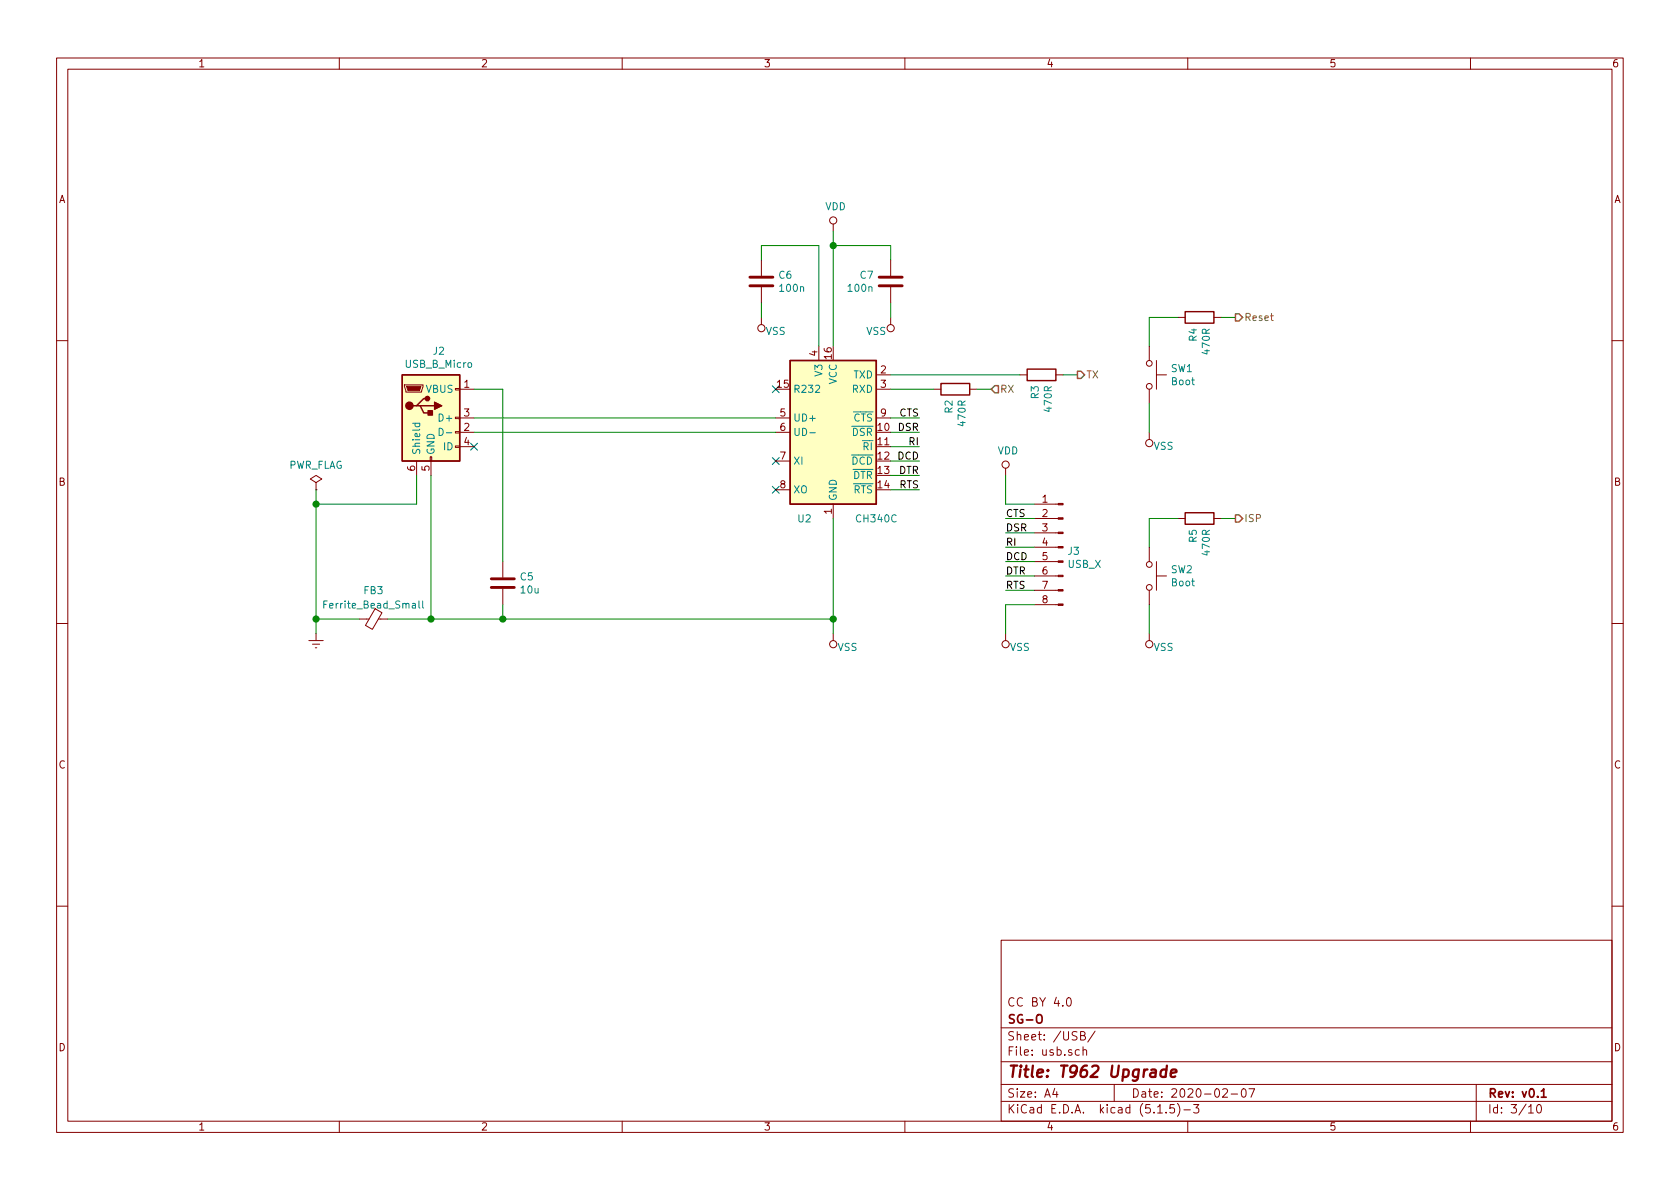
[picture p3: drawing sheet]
EESchema Schematic File Version 4
EELAYER 30 0
EELAYER END
$Descr A4 11693 8268
encoding utf-8
Sheet 3 10
Title "T962 Upgrade"
Date "2020-02-07"
Rev "v0.1"
Comp "SG-O"
Comment1 "CC BY 4.0"
Comment2 ""
Comment3 ""
Comment4 ""
$EndDescr
Text HLabel 8600 2200 2    50   Output ~ 0
Reset
Text HLabel 8600 3600 2    50   Output ~ 0
ISP
Wire Wire Line
	8500 3600 8600 3600
Wire Wire Line
	8500 2200 8600 2200
$Comp
L Device:R R?
U 1 1
P 6650 2700
AR Path="/5DD6D4DA/5DD6D50E/5E1EDAED" Ref="R?"  Part="1" 
AR Path="/5DD6D4DA/5DDED058/5E1EDAED" Ref="R?"  Part="1" 
AR Path="/5DD6D4DA/5DDED066/5E1EDAED" Ref="R?"  Part="1" 
AR Path="/5DD6D4DA/5DDED074/5E1EDAED" Ref="R?"  Part="1" 
AR Path="/5DD6D4DA/5DD6D549/5E1EDAED" Ref="R?"  Part="1" 
AR Path="/5DD6D4DA/5DDFF593/5E1EDAED" Ref="R?"  Part="1" 
AR Path="/5DD6D4DA/5DE2F431/5E1EDAED" Ref="R?"  Part="1" 
AR Path="/5DD6D4DA/5DEBB035/5E1EDAED" Ref="R?"  Part="1" 
AR Path="/5E1BB661/5E1EDAED" Ref="R?"  Part="1" 
AR Path="/5E1EC3C1/5E1EDAED" Ref="R23"  Part="1" 
AR Path="/5E3BDE20/5E1EDAED" Ref="R2"  Part="1" 
F 0 "R2" H 6580 2746 50  0000 R CNN
F 1 "470R" H 6580 2655 50  0000 R CNN
F 2 "Resistor_SMD:R_0603_1608Metric" V 6580 2700 50  0001 C CNN
F 3 "~" H 6650 2700 50  0001 C CNN
F 4 "C23179" H 0   0   50  0001 C CNN "lcsc#"
F 5 "0603WAF4700T5E" H 0   0   50  0001 C CNN "manf#"
	1    6650 2700
	0    -1   -1   0   
$EndComp
Text HLabel 6900 2700 2    50   Input ~ 0
RX
$Comp
L Device:R R?
U 1 1
P 7250 2600
AR Path="/5DD6D4DA/5DD6D50E/5E1EDD07" Ref="R?"  Part="1" 
AR Path="/5DD6D4DA/5DDED058/5E1EDD07" Ref="R?"  Part="1" 
AR Path="/5DD6D4DA/5DDED066/5E1EDD07" Ref="R?"  Part="1" 
AR Path="/5DD6D4DA/5DDED074/5E1EDD07" Ref="R?"  Part="1" 
AR Path="/5DD6D4DA/5DD6D549/5E1EDD07" Ref="R?"  Part="1" 
AR Path="/5DD6D4DA/5DDFF593/5E1EDD07" Ref="R?"  Part="1" 
AR Path="/5DD6D4DA/5DE2F431/5E1EDD07" Ref="R?"  Part="1" 
AR Path="/5DD6D4DA/5DEBB035/5E1EDD07" Ref="R?"  Part="1" 
AR Path="/5E1BB661/5E1EDD07" Ref="R?"  Part="1" 
AR Path="/5E1EC3C1/5E1EDD07" Ref="R24"  Part="1" 
AR Path="/5E3BDE20/5E1EDD07" Ref="R3"  Part="1" 
F 0 "R3" H 7180 2646 50  0000 R CNN
F 1 "470R" H 7180 2555 50  0000 R CNN
F 2 "Resistor_SMD:R_0603_1608Metric" V 7180 2600 50  0001 C CNN
F 3 "~" H 7250 2600 50  0001 C CNN
F 4 "C23179" H 0   0   50  0001 C CNN "lcsc#"
F 5 "0603WAF4700T5E" H 0   0   50  0001 C CNN "manf#"
	1    7250 2600
	0    -1   -1   0   
$EndComp
Text HLabel 7500 2600 2    50   Output ~ 0
TX
Wire Wire Line
	6800 2700 6900 2700
Wire Wire Line
	7400 2600 7500 2600
Wire Wire Line
	6500 2700 6200 2700
Wire Wire Line
	6200 3400 6400 3400
Text Label 6400 3400 2    50   ~ 0
RTS
Text Label 6400 3300 2    50   ~ 0
DTR
Wire Wire Line
	6400 3300 6200 3300
$Comp
L Device:C C?
U 1 1
P 5300 1950
AR Path="/5DD6D4DA/5DD6D50E/5E1FCEA9" Ref="C?"  Part="1" 
AR Path="/5DD6D4DA/5DDED058/5E1FCEA9" Ref="C?"  Part="1" 
AR Path="/5DD6D4DA/5DDED066/5E1FCEA9" Ref="C?"  Part="1" 
AR Path="/5DD6D4DA/5DDED074/5E1FCEA9" Ref="C?"  Part="1" 
AR Path="/5E15DEC3/5E1FCEA9" Ref="C?"  Part="1" 
AR Path="/5E151517/5E1FCEA9" Ref="C?"  Part="1" 
AR Path="/5E1EC3C1/5E1FCEA9" Ref="C27"  Part="1" 
AR Path="/5E3BDE20/5E1FCEA9" Ref="C6"  Part="1" 
F 0 "C6" H 5415 1996 50  0000 L CNN
F 1 "100n" H 5415 1905 50  0000 L CNN
F 2 "Capacitor_SMD:C_0603_1608Metric" H 5338 1800 50  0001 C CNN
F 3 "~" H 5300 1950 50  0001 C CNN
F 4 "CC0603KRX7R9BB104" H 5300 1950 50  0001 C CNN "manf#"
F 5 "C14663" H 0   0   50  0001 C CNN "lcsc#"
	1    5300 1950
	1    0    0    -1  
$EndComp
$Comp
L Device:C C?
U 1 1
P 3500 4050
AR Path="/5DD6D4DA/5DD6D50E/5E206FF3" Ref="C?"  Part="1" 
AR Path="/5DD6D4DA/5DDED058/5E206FF3" Ref="C?"  Part="1" 
AR Path="/5DD6D4DA/5DDED066/5E206FF3" Ref="C?"  Part="1" 
AR Path="/5DD6D4DA/5DDED074/5E206FF3" Ref="C?"  Part="1" 
AR Path="/5E15DEC3/5E206FF3" Ref="C?"  Part="1" 
AR Path="/5E151517/5E206FF3" Ref="C?"  Part="1" 
AR Path="/5E1EC3C1/5E206FF3" Ref="C26"  Part="1" 
AR Path="/5E3BDE20/5E206FF3" Ref="C5"  Part="1" 
F 0 "C5" H 3615 4096 50  0000 L CNN
F 1 "10u" H 3615 4005 50  0000 L CNN
F 2 "Capacitor_SMD:C_1206_3216Metric" H 3538 3900 50  0001 C CNN
F 3 "~" H 3500 4050 50  0001 C CNN
F 4 "CL31A106KBHNNNE" H 3500 4050 50  0001 C CNN "manf#"
F 5 "C13585" H 0   0   50  0001 C CNN "lcsc#"
	1    3500 4050
	1    0    0    -1  
$EndComp
Wire Wire Line
	3500 4300 3500 4200
$Comp
L Connector:USB_B_Micro J2
U 1 1
P 3000 2900
F 0 "J2" H 3055 3367 50  0000 C CNN
F 1 "USB_B_Micro" H 3055 3276 50  0000 C CNN
F 2 "global:USB_Micro-B_Molex-105017-0001" H 3150 2850 50  0001 C CNN
F 3 "~" H 3150 2850 50  0001 C CNN
F 4 "C136000" H 0   0   50  0001 C CNN "lcsc#"
F 5 "105017-0001" H 0   0   50  0001 C CNN "manf#"
	1    3000 2900
	1    0    0    -1  
$EndComp
Wire Wire Line
	3300 2700 3500 2700
NoConn ~ 3300 3100
Connection ~ 3500 4300
Wire Wire Line
	3000 3300 3000 4300
Wire Wire Line
	3000 4300 3500 4300
$Comp
L power:VSS #PWR?
U 1 1
P 5800 4400
AR Path="/5DD6D4DA/5DEBB035/5E212E63" Ref="#PWR?"  Part="1" 
AR Path="/5E15DEC3/5E212E63" Ref="#PWR?"  Part="1" 
AR Path="/5E151517/5E212E63" Ref="#PWR?"  Part="1" 
AR Path="/5E1961BA/5E212E63" Ref="#PWR?"  Part="1" 
AR Path="/5E198729/5E212E63" Ref="#PWR?"  Part="1" 
AR Path="/5E1991ED/5E212E63" Ref="#PWR?"  Part="1" 
AR Path="/5E1C55BA/5E212E63" Ref="#PWR?"  Part="1" 
AR Path="/5E1CBADF/5E212E63" Ref="#PWR?"  Part="1" 
AR Path="/5E1EC3C1/5E212E63" Ref="#PWR043"  Part="1" 
AR Path="/5E3BDE20/5E212E63" Ref="#PWR015"  Part="1" 
F 0 "#PWR015" H 5800 4250 50  0001 C CNN
F 1 "VSS" H 5700 4500 50  0000 C CNN
F 2 "" H 5800 4400 50  0001 C CNN
F 3 "" H 5800 4400 50  0001 C CNN
	1    5800 4400
	-1   0    0    1   
$EndComp
$Comp
L power:VSS #PWR?
U 1 1
P 5300 2200
AR Path="/5DD6D4DA/5DEBB035/5E214237" Ref="#PWR?"  Part="1" 
AR Path="/5E15DEC3/5E214237" Ref="#PWR?"  Part="1" 
AR Path="/5E151517/5E214237" Ref="#PWR?"  Part="1" 
AR Path="/5E1961BA/5E214237" Ref="#PWR?"  Part="1" 
AR Path="/5E198729/5E214237" Ref="#PWR?"  Part="1" 
AR Path="/5E1991ED/5E214237" Ref="#PWR?"  Part="1" 
AR Path="/5E1C55BA/5E214237" Ref="#PWR?"  Part="1" 
AR Path="/5E1CBADF/5E214237" Ref="#PWR?"  Part="1" 
AR Path="/5E1EC3C1/5E214237" Ref="#PWR041"  Part="1" 
AR Path="/5E3BDE20/5E214237" Ref="#PWR013"  Part="1" 
F 0 "#PWR013" H 5300 2050 50  0001 C CNN
F 1 "VSS" H 5200 2300 50  0000 C CNN
F 2 "" H 5300 2200 50  0001 C CNN
F 3 "" H 5300 2200 50  0001 C CNN
	1    5300 2200
	-1   0    0    1   
$EndComp
Wire Wire Line
	5300 2100 5300 2200
Wire Wire Line
	5800 4300 5800 4400
$Comp
L Interface_USB:CH340G U2
U 1 1
P 5800 3000
F 0 "U2" H 5600 2400 50  0000 C CNN
F 1 "CH340C" H 6100 2400 50  0000 C CNN
F 2 "Package_SO:SOIC-16_3.9x9.9mm_P1.27mm" H 5850 2450 50  0001 L CNN
F 3 "http://www.datasheet5.com/pdf-local-2195953" H 5450 3800 50  0001 C CNN
F 4 "C84681" H 0   0   50  0001 C CNN "lcsc#"
F 5 "CH340C" H 0   0   50  0001 C CNN "manf#"
	1    5800 3000
	1    0    0    -1  
$EndComp
Wire Wire Line
	3300 3000 5400 3000
Wire Wire Line
	3300 2900 5400 2900
Wire Wire Line
	5800 3600 5800 4300
Connection ~ 5800 4300
$Comp
L Device:C C?
U 1 1
P 6200 1950
AR Path="/5DD6D4DA/5DD6D50E/5E1E42E4" Ref="C?"  Part="1" 
AR Path="/5DD6D4DA/5DDED058/5E1E42E4" Ref="C?"  Part="1" 
AR Path="/5DD6D4DA/5DDED066/5E1E42E4" Ref="C?"  Part="1" 
AR Path="/5DD6D4DA/5DDED074/5E1E42E4" Ref="C?"  Part="1" 
AR Path="/5E15DEC3/5E1E42E4" Ref="C?"  Part="1" 
AR Path="/5E151517/5E1E42E4" Ref="C?"  Part="1" 
AR Path="/5E1EC3C1/5E1E42E4" Ref="C28"  Part="1" 
AR Path="/5E3BDE20/5E1E42E4" Ref="C7"  Part="1" 
F 0 "C7" H 6315 1996 50  0000 L CNN
F 1 "100n" H 6315 1905 50  0000 L CNN
F 2 "Capacitor_SMD:C_0603_1608Metric" H 6238 1800 50  0001 C CNN
F 3 "~" H 6200 1950 50  0001 C CNN
F 4 "CC0603KRX7R9BB104" H 6200 1950 50  0001 C CNN "manf#"
F 5 "C14663" H 0   0   50  0001 C CNN "lcsc#"
	1    6200 1950
	-1   0    0    -1  
$EndComp
Wire Wire Line
	6200 1800 6200 1700
$Comp
L power:VSS #PWR?
U 1 1
P 6200 2200
AR Path="/5DD6D4DA/5DEBB035/5E1E42EC" Ref="#PWR?"  Part="1" 
AR Path="/5E15DEC3/5E1E42EC" Ref="#PWR?"  Part="1" 
AR Path="/5E151517/5E1E42EC" Ref="#PWR?"  Part="1" 
AR Path="/5E1961BA/5E1E42EC" Ref="#PWR?"  Part="1" 
AR Path="/5E198729/5E1E42EC" Ref="#PWR?"  Part="1" 
AR Path="/5E1991ED/5E1E42EC" Ref="#PWR?"  Part="1" 
AR Path="/5E1C55BA/5E1E42EC" Ref="#PWR?"  Part="1" 
AR Path="/5E1CBADF/5E1E42EC" Ref="#PWR?"  Part="1" 
AR Path="/5E1EC3C1/5E1E42EC" Ref="#PWR044"  Part="1" 
AR Path="/5E3BDE20/5E1E42EC" Ref="#PWR016"  Part="1" 
F 0 "#PWR016" H 6200 2050 50  0001 C CNN
F 1 "VSS" H 6100 2300 50  0000 C CNN
F 2 "" H 6200 2200 50  0001 C CNN
F 3 "" H 6200 2200 50  0001 C CNN
	1    6200 2200
	1    0    0    1   
$EndComp
Wire Wire Line
	6200 2100 6200 2200
NoConn ~ 5400 3200
NoConn ~ 5400 3400
Wire Wire Line
	5800 1600 5800 1700
Wire Wire Line
	6200 1700 5800 1700
Connection ~ 5800 1700
Wire Wire Line
	5800 1700 5800 2400
NoConn ~ 5400 2700
Wire Wire Line
	3500 2700 3500 3900
Wire Wire Line
	3500 4300 5800 4300
Wire Wire Line
	5300 1800 5300 1700
Wire Wire Line
	5300 1700 5700 1700
Wire Wire Line
	5700 1700 5700 2400
Wire Wire Line
	6200 2600 7100 2600
$Comp
L Device:R R?
U 1 1
P 8350 2200
AR Path="/5DD6D4DA/5DD6D50E/5E4E0DF7" Ref="R?"  Part="1" 
AR Path="/5DD6D4DA/5DDED058/5E4E0DF7" Ref="R?"  Part="1" 
AR Path="/5DD6D4DA/5DDED066/5E4E0DF7" Ref="R?"  Part="1" 
AR Path="/5DD6D4DA/5DDED074/5E4E0DF7" Ref="R?"  Part="1" 
AR Path="/5DD6D4DA/5DD6D549/5E4E0DF7" Ref="R?"  Part="1" 
AR Path="/5DD6D4DA/5DDFF593/5E4E0DF7" Ref="R?"  Part="1" 
AR Path="/5DD6D4DA/5DE2F431/5E4E0DF7" Ref="R?"  Part="1" 
AR Path="/5DD6D4DA/5DEBB035/5E4E0DF7" Ref="R?"  Part="1" 
AR Path="/5E1BB661/5E4E0DF7" Ref="R?"  Part="1" 
AR Path="/5E1EC3C1/5E4E0DF7" Ref="R?"  Part="1" 
AR Path="/5E3BDE20/5E4E0DF7" Ref="R4"  Part="1" 
F 0 "R4" H 8280 2246 50  0000 R CNN
F 1 "470R" H 8280 2155 50  0000 R CNN
F 2 "Resistor_SMD:R_0603_1608Metric" V 8280 2200 50  0001 C CNN
F 3 "~" H 8350 2200 50  0001 C CNN
F 4 "C23179" H 1100 -400 50  0001 C CNN "lcsc#"
F 5 "0603WAF4700T5E" H 1100 -400 50  0001 C CNN "manf#"
	1    8350 2200
	0    -1   -1   0   
$EndComp
$Comp
L Device:R R?
U 1 1
P 8350 3600
AR Path="/5DD6D4DA/5DD6D50E/5E4E1F08" Ref="R?"  Part="1" 
AR Path="/5DD6D4DA/5DDED058/5E4E1F08" Ref="R?"  Part="1" 
AR Path="/5DD6D4DA/5DDED066/5E4E1F08" Ref="R?"  Part="1" 
AR Path="/5DD6D4DA/5DDED074/5E4E1F08" Ref="R?"  Part="1" 
AR Path="/5DD6D4DA/5DD6D549/5E4E1F08" Ref="R?"  Part="1" 
AR Path="/5DD6D4DA/5DDFF593/5E4E1F08" Ref="R?"  Part="1" 
AR Path="/5DD6D4DA/5DE2F431/5E4E1F08" Ref="R?"  Part="1" 
AR Path="/5DD6D4DA/5DEBB035/5E4E1F08" Ref="R?"  Part="1" 
AR Path="/5E1BB661/5E4E1F08" Ref="R?"  Part="1" 
AR Path="/5E1EC3C1/5E4E1F08" Ref="R?"  Part="1" 
AR Path="/5E3BDE20/5E4E1F08" Ref="R5"  Part="1" 
F 0 "R5" H 8280 3646 50  0000 R CNN
F 1 "470R" H 8280 3555 50  0000 R CNN
F 2 "Resistor_SMD:R_0603_1608Metric" V 8280 3600 50  0001 C CNN
F 3 "~" H 8350 3600 50  0001 C CNN
F 4 "C23179" H 1700 900 50  0001 C CNN "lcsc#"
F 5 "0603WAF4700T5E" H 1700 900 50  0001 C CNN "manf#"
	1    8350 3600
	0    -1   -1   0   
$EndComp
$Comp
L power:VDD #PWR?
U 1 1
P 5800 1600
AR Path="/5E3D0FD8/5E4E4769" Ref="#PWR?"  Part="1" 
AR Path="/5E4E4769" Ref="#PWR?"  Part="1" 
AR Path="/5E3BDE20/5E4E4769" Ref="#PWR014"  Part="1" 
F 0 "#PWR014" H 5800 1450 50  0001 C CNN
F 1 "VDD" H 5817 1773 50  0000 C CNN
F 2 "" H 5800 1600 50  0001 C CNN
F 3 "" H 5800 1600 50  0001 C CNN
	1    5800 1600
	1    0    0    -1  
$EndComp
$Comp
L Device:Ferrite_Bead_Small FB?
U 1 1
P 2600 4300
AR Path="/5E3B5CB9/5E4E6BEA" Ref="FB?"  Part="1" 
AR Path="/5E3E25D1/5E4E6BEA" Ref="FB?"  Part="1" 
AR Path="/5E3E3667/5E4E6BEA" Ref="FB?"  Part="1" 
AR Path="/5E3E8E80/5E4E6BEA" Ref="FB?"  Part="1" 
AR Path="/5E3D0FD8/5E4E6BEA" Ref="FB?"  Part="1" 
AR Path="/5E3BDE20/5E4E6BEA" Ref="FB3"  Part="1" 
F 0 "FB3" V 2400 4300 50  0000 C CNN
F 1 "Ferrite_Bead_Small" V 2500 4300 50  0000 C CNN
F 2 "Inductor_SMD:L_0603_1608Metric" V 2530 4300 50  0001 C CNN
F 3 "~" H 2600 4300 50  0001 C CNN
F 4 "C14709" H 2600 4300 50  0001 C CNN "lcsc#"
F 5 "BLM18PG121SN1D" H 2600 4300 50  0001 C CNN "manf#"
	1    2600 4300
	0    1    1    0   
$EndComp
Wire Wire Line
	2700 4300 3000 4300
Connection ~ 3000 4300
Wire Wire Line
	2500 4300 2200 4300
Wire Wire Line
	2200 4300 2200 3500
Wire Wire Line
	2200 3500 2900 3500
Wire Wire Line
	2900 3500 2900 3300
$Comp
L power:Earth #PWR012
U 1 1
P 2200 4400
F 0 "#PWR012" H 2200 4150 50  0001 C CNN
F 1 "Earth" H 2200 4250 50  0001 C CNN
F 2 "" H 2200 4400 50  0001 C CNN
F 3 "~" H 2200 4400 50  0001 C CNN
	1    2200 4400
	1    0    0    -1  
$EndComp
Wire Wire Line
	2200 4300 2200 4400
Connection ~ 2200 4300
$Comp
L Switch:SW_Push SW?
U 1 1
P 8000 2600
AR Path="/5E3BDE20/5E4C0779/5E4C433E" Ref="SW?"  Part="1" 
AR Path="/5E3BDE20/5E4C433E" Ref="SW1"  Part="1" 
F 0 "SW1" V 7954 2748 50  0000 L CNN
F 1 "Boot" V 8045 2748 50  0000 L CNN
F 2 "Button_Switch_SMD:SW_SPST_SKQG_WithStem" H 8000 2800 50  0001 C CNN
F 3 "" H 8000 2800 50  0001 C CNN
F 4 "C318889" H 2000 -400 50  0001 C CNN "lcsc#"
F 5 "TS-1187A-C-C-B" H 2000 -400 50  0001 C CNN "manf#"
	1    8000 2600
	0    1    1    0   
$EndComp
$Comp
L Switch:SW_Push SW?
U 1 1
P 8000 4000
AR Path="/5E3BDE20/5E4C0779/5E4C741B" Ref="SW?"  Part="1" 
AR Path="/5E3BDE20/5E4C741B" Ref="SW2"  Part="1" 
F 0 "SW2" V 7954 4148 50  0000 L CNN
F 1 "Boot" V 8045 4148 50  0000 L CNN
F 2 "Button_Switch_SMD:SW_SPST_SKQG_WithStem" H 8000 4200 50  0001 C CNN
F 3 "" H 8000 4200 50  0001 C CNN
F 4 "C318889" H 2000 1000 50  0001 C CNN "lcsc#"
F 5 "TS-1187A-C-C-B" H 2000 1000 50  0001 C CNN "manf#"
	1    8000 4000
	0    1    1    0   
$EndComp
Wire Wire Line
	8000 2400 8000 2200
Wire Wire Line
	8000 2200 8200 2200
Wire Wire Line
	8000 3800 8000 3600
Wire Wire Line
	8000 3600 8200 3600
$Comp
L power:VSS #PWR?
U 1 1
P 8000 4400
AR Path="/5DD6D4DA/5DEBB035/5E4C9BF7" Ref="#PWR?"  Part="1" 
AR Path="/5E15DEC3/5E4C9BF7" Ref="#PWR?"  Part="1" 
AR Path="/5E151517/5E4C9BF7" Ref="#PWR?"  Part="1" 
AR Path="/5E1961BA/5E4C9BF7" Ref="#PWR?"  Part="1" 
AR Path="/5E198729/5E4C9BF7" Ref="#PWR?"  Part="1" 
AR Path="/5E1991ED/5E4C9BF7" Ref="#PWR?"  Part="1" 
AR Path="/5E1C55BA/5E4C9BF7" Ref="#PWR?"  Part="1" 
AR Path="/5E1CBADF/5E4C9BF7" Ref="#PWR?"  Part="1" 
AR Path="/5E1EC3C1/5E4C9BF7" Ref="#PWR?"  Part="1" 
AR Path="/5E3BDE20/5E4C9BF7" Ref="#PWR020"  Part="1" 
F 0 "#PWR020" H 8000 4250 50  0001 C CNN
F 1 "VSS" H 7900 4500 50  0000 C CNN
F 2 "" H 8000 4400 50  0001 C CNN
F 3 "" H 8000 4400 50  0001 C CNN
	1    8000 4400
	-1   0    0    1   
$EndComp
$Comp
L power:VSS #PWR?
U 1 1
P 8000 3000
AR Path="/5DD6D4DA/5DEBB035/5E4CB26F" Ref="#PWR?"  Part="1" 
AR Path="/5E15DEC3/5E4CB26F" Ref="#PWR?"  Part="1" 
AR Path="/5E151517/5E4CB26F" Ref="#PWR?"  Part="1" 
AR Path="/5E1961BA/5E4CB26F" Ref="#PWR?"  Part="1" 
AR Path="/5E198729/5E4CB26F" Ref="#PWR?"  Part="1" 
AR Path="/5E1991ED/5E4CB26F" Ref="#PWR?"  Part="1" 
AR Path="/5E1C55BA/5E4CB26F" Ref="#PWR?"  Part="1" 
AR Path="/5E1CBADF/5E4CB26F" Ref="#PWR?"  Part="1" 
AR Path="/5E1EC3C1/5E4CB26F" Ref="#PWR?"  Part="1" 
AR Path="/5E3BDE20/5E4CB26F" Ref="#PWR019"  Part="1" 
F 0 "#PWR019" H 8000 2850 50  0001 C CNN
F 1 "VSS" H 7900 3100 50  0000 C CNN
F 2 "" H 8000 3000 50  0001 C CNN
F 3 "" H 8000 3000 50  0001 C CNN
	1    8000 3000
	-1   0    0    1   
$EndComp
Wire Wire Line
	8000 2800 8000 3000
Wire Wire Line
	8000 4200 8000 4400
Wire Wire Line
	6200 3200 6400 3200
Text Label 6400 3200 2    50   ~ 0
DCD
Text Label 6400 3100 2    50   ~ 0
RI
Wire Wire Line
	6400 3100 6200 3100
Wire Wire Line
	6200 3000 6400 3000
Text Label 6400 3000 2    50   ~ 0
DSR
Text Label 6400 2900 2    50   ~ 0
CTS
Wire Wire Line
	6400 2900 6200 2900
$Comp
L Connector:Conn_01x08_Male J3
U 1 1
P 7400 3800
F 0 "J3" H 7372 3774 50  0000 R CNN
F 1 "USB_X" H 7372 3683 50  0000 R CNN
F 2 "Connector_PinHeader_2.54mm:PinHeader_1x08_P2.54mm_Vertical" H 7400 3800 50  0001 C CNN
F 3 "~" H 7400 3800 50  0001 C CNN
F 4 "DNP" H 7400 3800 50  0001 C CNN "DNP"
	1    7400 3800
	-1   0    0    -1  
$EndComp
Wire Wire Line
	7200 4100 7000 4100
Text Label 7000 4100 0    50   ~ 0
RTS
Text Label 7000 4000 0    50   ~ 0
DTR
Wire Wire Line
	7000 4000 7200 4000
Wire Wire Line
	7200 3900 7000 3900
Text Label 7000 3900 0    50   ~ 0
DCD
Text Label 7000 3800 0    50   ~ 0
RI
Wire Wire Line
	7000 3800 7200 3800
Wire Wire Line
	7200 3700 7000 3700
Text Label 7000 3700 0    50   ~ 0
DSR
Text Label 7000 3600 0    50   ~ 0
CTS
Wire Wire Line
	7000 3600 7200 3600
Wire Wire Line
	7200 3500 7000 3500
Wire Wire Line
	7000 3500 7000 3300
Wire Wire Line
	7200 4200 7000 4200
Wire Wire Line
	7000 4200 7000 4400
$Comp
L power:VDD #PWR?
U 1 1
P 7000 3300
AR Path="/5E3D0FD8/5E4F27A5" Ref="#PWR?"  Part="1" 
AR Path="/5E4F27A5" Ref="#PWR?"  Part="1" 
AR Path="/5E3BDE20/5E4F27A5" Ref="#PWR017"  Part="1" 
F 0 "#PWR017" H 7000 3150 50  0001 C CNN
F 1 "VDD" H 7017 3473 50  0000 C CNN
F 2 "" H 7000 3300 50  0001 C CNN
F 3 "" H 7000 3300 50  0001 C CNN
	1    7000 3300
	1    0    0    -1  
$EndComp
$Comp
L power:VSS #PWR?
U 1 1
P 7000 4400
AR Path="/5DD6D4DA/5DEBB035/5E4F3F22" Ref="#PWR?"  Part="1" 
AR Path="/5E15DEC3/5E4F3F22" Ref="#PWR?"  Part="1" 
AR Path="/5E151517/5E4F3F22" Ref="#PWR?"  Part="1" 
AR Path="/5E1961BA/5E4F3F22" Ref="#PWR?"  Part="1" 
AR Path="/5E198729/5E4F3F22" Ref="#PWR?"  Part="1" 
AR Path="/5E1991ED/5E4F3F22" Ref="#PWR?"  Part="1" 
AR Path="/5E1C55BA/5E4F3F22" Ref="#PWR?"  Part="1" 
AR Path="/5E1CBADF/5E4F3F22" Ref="#PWR?"  Part="1" 
AR Path="/5E1EC3C1/5E4F3F22" Ref="#PWR?"  Part="1" 
AR Path="/5E3BDE20/5E4F3F22" Ref="#PWR018"  Part="1" 
F 0 "#PWR018" H 7000 4250 50  0001 C CNN
F 1 "VSS" H 6900 4500 50  0000 C CNN
F 2 "" H 7000 4400 50  0001 C CNN
F 3 "" H 7000 4400 50  0001 C CNN
	1    7000 4400
	-1   0    0    1   
$EndComp
$Comp
L power:PWR_FLAG #FLG0102
U 1 1
P 2200 3400
F 0 "#FLG0102" H 2200 3475 50  0001 C CNN
F 1 "PWR_FLAG" H 2200 3573 50  0000 C CNN
F 2 "" H 2200 3400 50  0001 C CNN
F 3 "~" H 2200 3400 50  0001 C CNN
	1    2200 3400
	1    0    0    -1  
$EndComp
Wire Wire Line
	2200 3400 2200 3500
Connection ~ 2200 3500
$EndSCHEMATC
